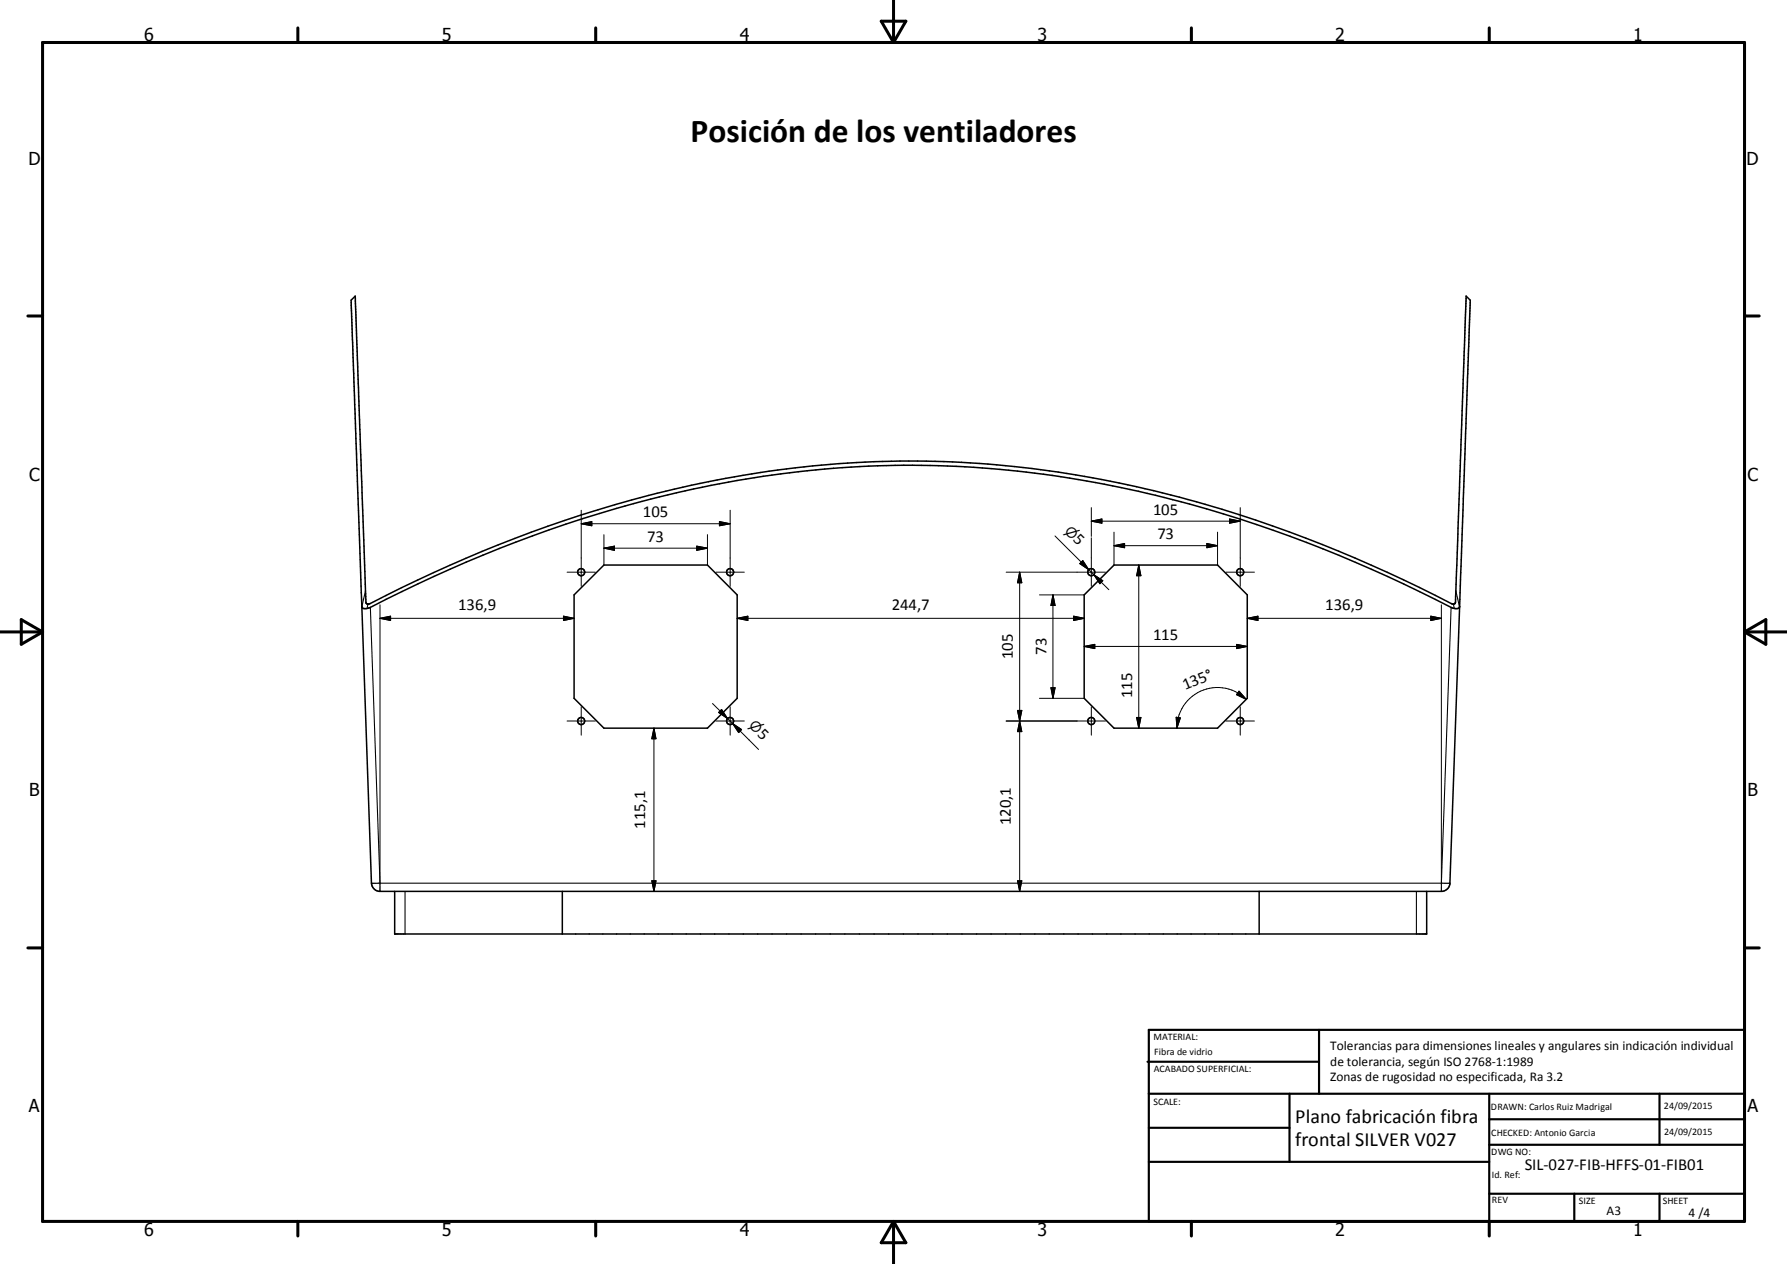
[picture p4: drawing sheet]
<svg xmlns="http://www.w3.org/2000/svg" width="420mm" height="297mm" viewBox="0 0 420 297" stroke-linecap="round" stroke-linejoin="round" font-family="sans-serif">
<g fill="none" stroke="#000" stroke-width=".36">
<path d="M82.5 70.5l1-.9 2.5 72.1a.71 .71 0 0 0 1 .1 297.3 297.3 0 0 1 83.6-29.4 238.9 238.9 0 0 1 110.6 5.5 327.3 327.3 0 0 1 60.3 24l.5-.1 .1-.3 2.5-71.9 1 .9v.7l-4.8 136.3a1.98 1.98 0 0 1-2 2h-249.5a2.01 2.01 0 0 1-2-2zM141.9 132.8h24.4l7 7v24.3l-7 7h-24.4l-7-7v-24.3zM254.8 139.8l7-7h24.4l7 7v24.3l-7 7h-24.4l-7-7zM85 142.5v.1a1.41 1.41 0 0 0 2.1 .1 295.8 295.8 0 0 1 90.2-30.5 239.1 239.1 0 0 1 102.3 6.2 326.5 326.5 0 0 1 62.1 24.5 .93 .93 0 0 0 1.4-.4M92.8 209.5v10h242.5v-10M132.2 209.5v10M296 209.5v10"/>
<circle cx="136.6" cy="134.4" r=".84"/>
<circle cx="171.6" cy="134.5" r=".84"/>
<circle cx="256.5" cy="134.5" r=".84"/>
<circle cx="291.5" cy="134.5" r=".84"/>
<circle cx="136.6" cy="169.4" r=".83"/>
<circle cx="171.6" cy="169.4" r=".83"/>
<circle cx="256.5" cy="169.4" r=".83"/>
<circle cx="291.5" cy="169.4" r=".83"/>
</g>
<path d="M85.9 138.9l-.9 3.7M342.2 138.9l.9 3.7M86.5 141.9l-.2 1.1M87.1 142.7l2.2 66.8M341.1 142.7l-2.3 66.8M341.6 141.9l.2 1.1M87.3 207.5h.1M87.3 207.5h253.5M95.2 209.5v10M332.9 209.5v10" fill="none" stroke="#000" stroke-width=".25"/>
<g fill="none" stroke="#000" stroke-width=".71">
<path d="M10 10h400v277h-400zM70 6.6v3.4M140 6.6v3.4M207.1 5h5.8l-2.9 5zM210 0v10M280 6.6v3.4M350 6.6v3.4M6.6 74.2h3.4M410 74.2h3.5M0 148.5h10M5 145.6l5 2.9-5 2.9zM410 148.5h10.1"/>
<path d="M410 148.5l5.1-2.9v5.8zM6.6 222.7h3.4M410 222.7h3.5M70 287v3.4M140 287v3.4M210 287v10M210 287l2.9 5h-5.8zM280 287v3.4M350 287v3.4"/>
</g>
<g fill="none" stroke="#000" stroke-width=".51">
<path d="M269.7 249.5h40.3M270 242h140v45h-140zM270 257h140M303.1 257v16M310 242v15M350 257v30M390.1 257v12M270 265h33.1M270 273h80M350 269h60M350 263h60M350 280.5h60"/>
<path d="M370 280.5v6.5M390.1 280.5v6.5"/>
</g>
<g fill="none" stroke="#000" stroke-width=".24">
<path d="M136.6 119.9v17.9M171.6 119.9v17.9M256.5 119.3v6.7M291.5 119.3v18.5M133.3 134.5h6.6M136.6 123.1h35M136.6 123.1l2.5-.5v.9zM141.9 128.8h24.4M141.9 128.8l2.5-.5v1zM141.9 125.6v7.2M163.8 128.3l2.5 .5-2.5 .5zM166.3 125.6v7.2"/>
<path d="M168.3 134.5h6.6M169.1 122.6l2.5 .5-2.5 .4zM236.5 134.5h23.3M239.7 134.5v75M239.7 134.5l.5 2.4h-1zM244.3 139.8h10.5M247.5 139.8v24.3M247.5 139.8l.5 2.5h-1zM248 125.9l7.9 8M253.8 132.4l.7-.7 1.4 2.2zM255.9 133.9l1.2 1.1M256.5 122.5h35"/>
<path d="M256.5 122.5l2.5-.5v.9zM256.5 126.4v11.4M257.1 135l3.5 3.6M257.1 135l2.1 1.5-.7 .7zM261.8 128.2h24.4M261.8 128.2l2.5-.5v1zM261.8 125v7.8M267.7 132.8v38.3M267.7 132.8l.5 2.5h-1zM283.7 127.7l2.5 .5-2.5 .5zM286.2 125v7.8M288.2 134.5h6.6"/>
<path d="M289 122l2.5 .5-2.5 .4zM89.3 145.3h45.6M89.3 145.3l2.5-.5v1zM89.3 142.1v65.4M132.4 144.8l2.5 .5-2.5 .5zM173.3 145.3h81.5M173.3 145.3l2.5-.5v1zM252.3 144.8l2.5 .5-2.5 .5zM254.8 151.9h38.4M254.8 151.9l2.5-.5v1zM290.7 151.4l2.5 .5-2.5 .5zM293.2 145.3h45.6"/>
<path d="M293.2 145.3l2.5-.5v1zM336.3 144.8l2.5 .5-2.5 .5zM338.8 142.1v65.4M133.3 169.4h6.6M136.6 166.1v6.7M153.7 171.1v38.4M153.7 171.1l.5 2.5h-1zM167.5 165.3l3.5 3.5M168.3 169.4h6.6M168.9 167.4l.7-.7 1.4 2.1zM171 168.8l1.2 1.2M171.6 166.1v6.7"/>
<path d="M172.2 170l6.1 6.1M172.2 170l2.1 1.4-.7 .7zM236.5 169.4h23.3M239.2 166.9l1 5h-1l1-5zM244.3 164.1h10.5M247 161.6h1l-.5 2.5zM256.5 166.1v6.7M267.2 168.6h1l-.5 2.5zM276.5 168.5l.9 .2-.8 2.4zM288.2 169.4h6.6M291.2 162.4l1.7 1.9-2.3-1.1zM291.5 166.1v6.7"/>
<path d="M292.9 164.3a9.6 9.6 0 0 0-6.3-2.8 9.6 9.6 0 0 0-9.6 7.1l-.4 2.5M153.2 207h1l-.5 2.5zM239.2 207h1l-.5 2.5z"/>
</g>
<g fill="#000" stroke="#000" stroke-width=".24">
<path d="M136.6 123.1l2.5-.5v.9zM141.9 128.8l2.5-.5v1zM163.8 128.3l2.5 .5-2.5 .5zM169.1 122.6l2.5 .5-2.5 .4zM239.7 134.5l.5 2.4h-1zM253.8 132.4l.7-.7 1.4 2.2zM256.5 122.5l2.5-.5v.9zM257.1 135l2.1 1.5-.7 .7zM261.8 128.2l2.5-.5v1zM267.7 132.8l.5 2.5h-1zM283.7 127.7l2.5 .5-2.5 .5zM289 122l2.5 .5-2.5 .4z"/>
<path d="M89.3 145.3l2.5-.5v1zM132.4 144.8l2.5 .5-2.5 .5zM173.3 145.3l2.5-.5v1zM247.5 139.8l.5 2.5h-1zM252.3 144.8l2.5 .5-2.5 .5zM254.8 151.9l2.5-.5v1zM290.7 151.4l2.5 .5-2.5 .5zM293.2 145.3l2.5-.5v1zM336.3 144.8l2.5 .5-2.5 .5zM153.7 171.1l.5 2.5h-1zM168.9 167.4l.7-.7 1.4 2.1zM172.2 170l2.1 1.4-.7 .7z"/>
<path d="M239.2 166.9h1l-.5 2.5zM239.7 169.4l.5 2.5h-1zM247 161.6h1l-.5 2.5zM267.2 168.6h1l-.5 2.5zM276.5 168.5l.9 .2-.8 2.4zM291.2 162.4l1.7 1.9-2.3-1.1zM153.2 207h1l-.5 2.5zM239.2 207h1l-.5 2.5z"/>
</g>
<text font-size="7.9" x="162.3" y="33.4">Posición de los ventiladores</text>
<g font-size="4.7">
<text x="304.5" y="263.9">Plano fabricación fibra</text>
<text x="304.5" y="269.3">frontal SILVER V027</text>
</g>
<g font-size="4.2">
<text x="33.9" y="9.6">6</text>
<text x="103.9" y="9.6">5</text>
<text x="173.9" y="9.6">4</text>
<text x="243.8" y="9.6">3</text>
<text x="313.9" y="9.6">2</text>
<text x="383.9" y="9.6">1</text>
<text x="6.7" y="38.7">D</text>
<text x="410.5" y="38.7">D</text>
<text x="6.9" y="112.9">C</text>
<text x="410.7" y="112.9">C</text>
<text x="6.9" y="187.1">B</text>
<text x="410.7" y="187.1">B</text>
<text x="6.8" y="261.4">A</text>
<text x="410.7" y="261.4">A</text>
<text x="33.9" y="290.4">6</text>
<text x="103.9" y="290.4">5</text>
<text x="173.9" y="290.4">4</text>
<text x="243.8" y="290.4">3</text>
<text x="313.9" y="290.4">2</text>
<text x="383.9" y="290.4">1</text>
</g>
<g font-size="3.9">
<text x="151.1" y="121.5">105</text>
<text x="271" y="120.9">105</text>
<text x="152.1" y="127.3">73</text>
<text x="252.1" y="126.9" transform="rotate(45 252.1 126.9)">5</text>
<text x="272" y="126.7">73</text>
<text x="107.7" y="143.3">136,9</text>
<text x="209.6" y="143.3">244,7</text>
<text x="311.5" y="143.3">136,9</text>
<text x="238.1" y="154.9" transform="rotate(-90 238.1 154.9)">105</text>
<text x="246" y="153.9" transform="rotate(-90 246 153.9)">73</text>
<text x="271" y="150.4">115</text>
<text x="266.1" y="164.1" transform="rotate(-90 266.1 164.1)">115</text>
<text x="278.6" y="162.2" transform="rotate(-22 278.6 162.2)">135°</text>
<text x="177.9" y="172.6" transform="rotate(45 177.9 172.6)">5</text>
<text x="151.6" y="194.7" transform="rotate(-90 151.6 194.7)">115,1</text>
<text x="237.6" y="193.9" transform="rotate(-90 237.6 193.9)">120,1</text>
<text x="358.4" y="274.9">SIL-027-FIB-HFFS-01-FIB01</text>
</g>
<g font-size="3.3">
<text x="250" y="125" transform="rotate(45 250 125)">⌀</text>
<text x="175.9" y="170.7" transform="rotate(45 175.9 170.7)">⌀</text>
</g>
<g font-size="3.1">
<text x="312.7" y="246.8">Tolerancias para dimensiones lineales y angulares sin indicación individual</text>
<text x="312.7" y="250.4">de tolerancia, según ISO 2768-1:1989</text>
<text x="312.7" y="254">Zonas de rugosidad no especificada, Ra 3.2</text>
<text x="377.6" y="285.6">A3</text>
<text x="396.9" y="285.9">4 /4</text>
</g>
<g font-size="2.4">
<text x="271.1" y="244.4">MATERIAL:</text>
<text x="271.2" y="252">ACABADO SUPERFICIAL:</text>
<text x="271.3" y="248">Fibra de vidrio</text>
<text x="271.1" y="259.7">SCALE:</text>
<text x="350.4" y="260.8">DRAWN: Carlos Ruiz Madrigal</text>
<text x="391.1" y="260.6">24/09/2015</text>
<text x="350.5" y="267">CHECKED: Antonio Garcia</text>
<text x="391.2" y="266.7">24/09/2015</text>
<text x="350.5" y="271.4">DWG NO:</text>
<text x="350.7" y="276.9">Id. Ref:</text>
<text x="350.7" y="282.8">REV</text>
<text x="371.1" y="282.9">SIZE</text>
<text x="390.8" y="283">SHEET</text>
</g>
</svg>
